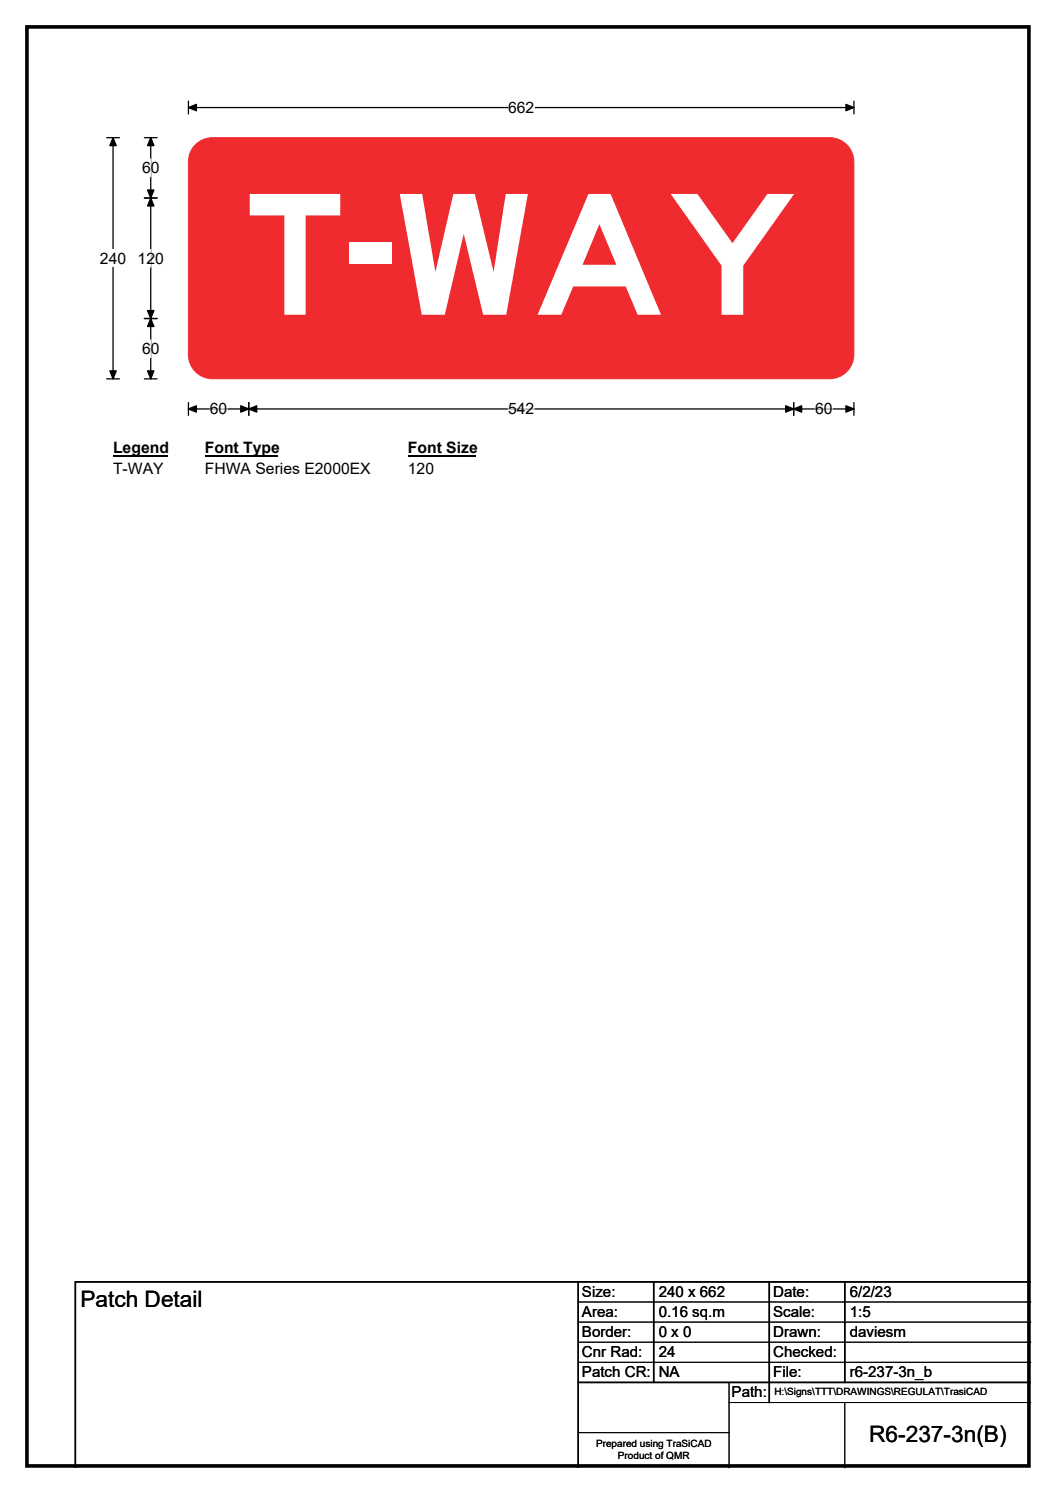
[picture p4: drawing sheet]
<svg xmlns="http://www.w3.org/2000/svg" width="210mm" height="297mm" viewBox="0 0 210 297" stroke-linecap="round" stroke-linejoin="round" font-family="sans-serif">
<path d="M5.4 5.4h199.2v286.3h-199.2z" fill="none" stroke="#000" stroke-width=".72"/>
<path d="M37.5 21.4h132.3M37.5 20.1v2.6M169.8 20.1v2.6" fill="none" stroke="#000" stroke-width=".25"/>
<path d="M37.5 21.4l1.6-.6v1.2zM168.2 20.8l1.6 .6-1.6 .6z" fill="#000" stroke="#000" stroke-width=".25"/>
<path d="M101 19.7h5.2v3.5h-5.2z" fill="#fff"/>
<path d="M21.2 27.4h2.5M22.5 27.4v48M21.2 75.4h2.5M37.5 81.4h132.3M37.5 80.1v2.5M49.5 80.1v2.5M157.8 80.1v2.5M169.8 80.1v2.5" fill="none" stroke="#000" stroke-width=".25"/>
<path d="M22.5 27.4l.6 1.6h-1.3zM21.8 73.8h1.3l-.6 1.6zM37.5 81.4l1.6-.7v1.3zM49.5 81.4l1.6-.7v1.3zM47.9 80.7l1.6 .7-1.6 .6zM156.2 80.7l1.6 .7-1.6 .6zM157.8 81.4l1.6-.7v1.3zM168.2 80.7l1.6 .7-1.6 .6z" fill="#000" stroke="#000" stroke-width=".25"/>
<path d="M41.7 81.4h3.5M101 81.4h5.3M162.1 81.4h3.4" fill="none" stroke="#fff" stroke-width=".25"/>
<path d="M19.9 49.7h5.2v3.4h-5.2z" fill="#fff"/>
<path d="M28.7 39.4h2.5M28.7 27.4h2.5M30 27.4v48M28.7 63.4h2.5M28.7 75.4h2.5" fill="none" stroke="#000" stroke-width=".25"/>
<path d="M30 39.4l.6 1.6h-1.3zM30 27.4l.6 1.6h-1.3zM29.3 37.8h1.3l-.6 1.6zM29.3 61.8h1.3l-.6 1.6zM30 63.4l.6 1.6h-1.3zM29.3 73.8h1.3l-.6 1.6z" fill="#000" stroke="#000" stroke-width=".25"/>
<path d="M30 31.6v3.5M30 49.6v3.5M30 67.6v3.5" fill="none" stroke="#fff" stroke-width=".25"/>
<path d="M22.5 87.4h10.7v3.4h-10.7z" fill="#fff"/>
<path d="M22.5 90.6h10.7" fill="none" stroke="#000" stroke-width=".32"/>
<path d="M40.7 87.4h14.4v3.4h-14.4z" fill="#fff"/>
<path d="M40.7 90.6h14.4" fill="none" stroke="#000" stroke-width=".32"/>
<path d="M81.1 87.4h13.5v3.4h-13.5z" fill="#fff"/>
<path d="M81.1 90.6h13.5" fill="none" stroke="#000" stroke-width=".32"/>
<g fill="#fff">
<path d="M22.5 91.5h10v3.5h-10z"/>
<path d="M40.7 91.5h32.9v3.5h-32.9z"/>
<path d="M81.1 91.5h5.2v3.5h-5.2z"/>
</g>
<path d="M39.2 28.5a4.8 4.8 0 0 1 3-1.1h122.8a4.8 4.8 0 0 1 4.8 4.8v38.3a4.8 4.8 0 0 1-4.8 4.9h-122.8a4.8 4.8 0 0 1-4.7-4.9v-38.3a4.8 4.8 0 0 1 1.7-3.7z" fill-rule="evenodd" fill="#ef2b2f" stroke="#ef2b2f" stroke-width=".2"/>
<path d="M115 255v37M130 255v20M153 255v24M168 255v20M205 255h-190v37M115 275h90" fill="none" stroke="#000" stroke-width=".3"/>
<path d="M115 259h90M115 263h90M115 267h90M115 271h90M145 279h60M145 275v17M168 279v13M115 285h30" fill="none" stroke="#000" stroke-width=".2"/>
<text font-size="33.4" fill="#fff" x="48.7" y="62.6">T-WAY</text>
<g font-size="4.5">
<text x="16" y="260.1">Patch Detail</text>
<text x="172.8" y="286.9">R6-237-3n(B)</text>
</g>
<g font-size="3.1">
<text x="101" y="22.5">662</text>
<text x="28.2" y="34.4">60</text>
<text x="19.9" y="52.5">240</text>
<text x="27.4" y="52.4">120</text>
<text x="28.2" y="70.4">60</text>
<text x="41.7" y="82.4">60</text>
<text x="101" y="82.4">542</text>
<text x="162.1" y="82.4">60</text>
<text x="22.5" y="90.2">Legend</text>
<text x="22.5" y="94.3">T-WAY</text>
<text x="40.7" y="90.2">Font Type</text>
<text x="40.7" y="94.3">FHWA Series E2000EX</text>
<text x="81.1" y="90.2">Font Size</text>
<text x="81.1" y="94.3">120</text>
</g>
<g font-size="3">
<text x="115.7" y="258">Size:</text>
<text x="131" y="258">240 x 662</text>
<text x="153.7" y="258">Date:</text>
<text x="169" y="258">6/2/23</text>
<text x="115.7" y="262">Area:</text>
<text x="131" y="262">0.16 sq.m</text>
<text x="153.7" y="262">Scale:</text>
<text x="169" y="262">1:5</text>
<text x="115.7" y="266">Border:</text>
<text x="115.7" y="270">Cnr Rad:</text>
<text x="131" y="266">0 x 0</text>
<text x="131" y="270">24</text>
<text x="153.7" y="266">Drawn:</text>
<text x="153.7" y="270">Checked:</text>
<text x="169" y="266">daviesm</text>
<text x="115.7" y="274">Patch CR:</text>
<text x="131" y="274">NA</text>
<text x="153.7" y="274">File:</text>
<text x="169" y="274">r6-237-3n_b</text>
<text x="145.5" y="278">Path:</text>
</g>
<g font-size="2">
<text x="154" y="277.6">H:\Signs\TTT\DRAWINGS\REGULAT\TrasiCAD</text>
<text x="118.5" y="287.8">Prepared using TraSiCAD</text>
<text x="122.9" y="290.2">Product of QMR</text>
</g>
</svg>
